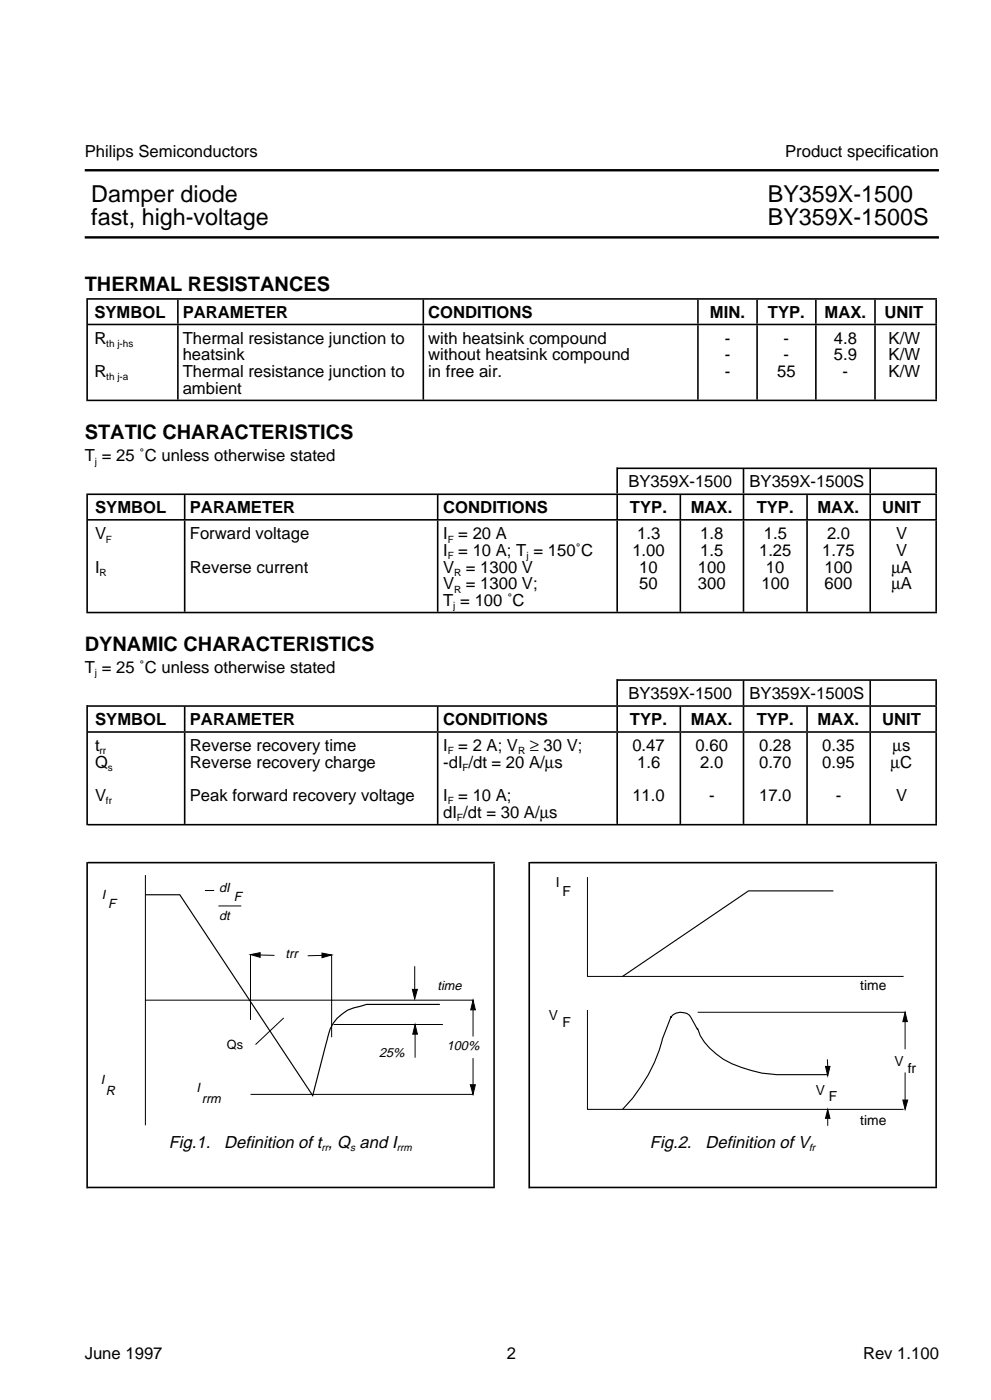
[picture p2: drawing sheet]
<svg xmlns="http://www.w3.org/2000/svg" width="210mm" height="297mm" viewBox="0 0 210 297" stroke-linecap="round" stroke-linejoin="round" font-family="sans-serif">
<g fill="none" stroke="#000" stroke-width=".21">
<path d="M30.8 185.4v53.1M43.4 188.7h2M46.3 192h4.8M124.4 185.9v21h67M30.8 212h69.6M53.1 202.3v13.8M55.1 202.4l3 .1M60.1 215.7l-6 5.7M68.2 202.5h-3M70.2 202.3v17.5M70.7 217.1h23.1M87.8 204.8v4.9"/>
<path d="M87.9 219.2v4.9M100.2 214v5.6M124.4 214v21.1h67M147.8 214.5h43.9M191.7 216.5v5.9M53.1 231.9h13M66.2 231.9h34M100.2 224.2v5.7M175.2 224.5l.1 1.5M175.3 237v1.6M191.7 227.3v5.8"/>
</g>
<path d="M53.1 202.3l2-.4v1zM68.2 202l2 .4-2 .6zM87.3 209.7h1.1l-.6 2zM87.9 217.1l.5 2.1h-1zM100.2 212l.5 2h-1zM191.7 214.5l.5 2h-1zM99.6 229.9h1.1l-.5 2zM174.8 226h1l-.5 2zM175.3 235.1l.5 1.9h-1zM191.2 233.1h1.1l-.6 2z" fill="#000" stroke="#000" stroke-width=".21"/>
<path d="M30.8 189.6h7.3l28.1 42.6 3-11.4a8.3 8.3 0 0 1 5.7-7.2l2.7-.7h15.6" fill="none" stroke="#000" stroke-width=".25"/>
<path d="M176.5 188.8h-18l-26.6 18.1M175.2 227.7h-10.8a27.2 27.2 0 0 1-11.2-3.2 14.6 14.6 0 0 1-4.9-5l-.5-1.5-.1 .1-1.3-2.5a2.53 2.53 0 0 0-4.2 0v-.2l-1.9 4.9a31.8 31.8 0 0 1-8.4 14.8" fill="none" stroke="#000" stroke-width=".24"/>
<g fill="none" stroke="#000" stroke-width=".34">
<path d="M18.6 68.8h179.9M18.6 63.3h179.9M18.6 84.9h179.9M130.9 99.2h67.6M18.6 110.2h179.9M18.6 104.7h179.9M18.6 129.8h179.9M18.6 155.1h179.9M18.6 149.6h179.9M130.9 144.1h67.6M18.6 174.8h179.9M18.6 182.8h86.2"/>
<path d="M112.3 182.8h86.2M18.6 251.6h86.2M112.3 251.6h86.2"/>
</g>
<path d="M104.5 217.3h.3M198.1 217.3h.4" fill="none" stroke="#000" stroke-width="68.5" stroke-linecap="butt"/>
<path d="M18.3 217.3h.3M111.9 217.3h.4" fill="none" stroke="#000" stroke-width="69.2" stroke-linecap="butt"/>
<g fill="none" stroke="#000" stroke-width="19.3" stroke-linecap="butt">
<path d="M38.9 120h.4M92.5 120h.4M130.6 120h.3M143.9 120h.4M157.3 120h.3M170.8 120h.3M184.1 120h.4M198.1 120h.4M38.9 164.9h.4M92.5 164.9h.4M130.6 164.9h.3M143.9 164.9h.4"/>
<path d="M157.3 164.9h.3M170.8 164.9h.3M184.1 164.9h.4M198.1 164.9h.4"/>
</g>
<g fill="none" stroke="#000" stroke-width="5.2" stroke-linecap="butt">
<path d="M157.3 102h.3M184.1 102h.4M198.1 102h.4M38.9 152.3h.4M92.5 152.3h.4M130.6 152.3h.3M143.9 152.3h.4M157.3 152.3h.3M157.3 146.8h.3M170.8 152.3h.3M184.1 152.3h.4M184.1 146.8h.4"/>
<path d="M198.1 152.3h.4M198.1 146.8h.4"/>
</g>
<path d="M18.3 162.2h.3" fill="none" stroke="#000" stroke-width="25.5" stroke-linecap="butt"/>
<path d="M130.6 101.8h.3M130.6 146.7h.3" fill="none" stroke="#000" stroke-width="5.5" stroke-linecap="butt"/>
<g fill="none" stroke="#000" stroke-width="5.1" stroke-linecap="butt">
<path d="M37.5 66.1h.3M89.5 66.1h.3M147.7 66.1h.3M160.2 66.1h.3M172.6 66.1h.4M185.2 66.1h.3M198.1 66.1h.4M38.9 107.5h.4M92.5 107.5h.4M130.6 107.5h.3M143.9 107.5h.4M157.3 107.5h.3"/>
<path d="M170.8 107.5h.3M184.1 107.5h.4M198.1 107.5h.4"/>
</g>
<path d="M18.3 117.3h.3" fill="none" stroke="#000" stroke-width="25.4" stroke-linecap="butt"/>
<path d="M37.5 76.8h.3M89.5 76.8h.3M147.7 76.8h.3M160.2 76.8h.3M172.6 76.8h.4M185.2 76.8h.3M198.1 76.8h.4" fill="none" stroke="#000" stroke-width="15.7" stroke-linecap="butt"/>
<path d="M18.3 74.1h.3" fill="none" stroke="#000" stroke-width="21.8" stroke-linecap="butt"/>
<path d="M17.9 36.1h181M17.9 50.3h181" fill="none" stroke="#000" stroke-width=".51"/>
<g font-size="4.9">
<text x="19.3" y="42.8">Damper diode</text>
<text x="19.3" y="47.7">fast, high-voltage</text>
<text x="162.6" y="47.7">BY359X-1500S</text>
<text x="162.6" y="42.8">BY359X-1500</text>
</g>
<g font-size="4.2">
<text x="17.9" y="61.7">THERMAL RESISTANCES</text>
<text x="17.9" y="93">STATIC CHARACTERISTICS</text>
<text x="17.9" y="137.9">DYNAMIC CHARACTERISTICS</text>
</g>
<g font-size="3.6">
<text x="35.7" y="243.2">Fig.1.</text>
<text x="47.5" y="243.2">Definition of t , Q and I</text>
<text x="137.7" y="243.2">Fig.2.</text>
<text x="149.4" y="243.2">Definition of V</text>
</g>
<g font-size="3.5">
<text x="17.9" y="33.3">Philips Semiconductors</text>
<text x="166.3" y="33.3">Product specification</text>
<text x="20" y="67.3">SYMBOL</text>
<text x="38.7" y="67.3">PARAMETER</text>
<text x="90.7" y="67.3">CONDITIONS</text>
<text x="150.4" y="67.3">MIN.</text>
<text x="162.6" y="67.3">TYP.</text>
<text x="174.7" y="67.3">MAX.</text>
<text x="187.4" y="67.3">UNIT</text>
<text x="20" y="72.8">R</text>
<text x="38.7" y="72.8">Thermal resistance junction to</text>
<text x="38.7" y="76.4">heatsink</text>
<text x="90.7" y="76.4">without heatsink compound</text>
<text x="90.7" y="72.8">with heatsink compound</text>
<text x="153.5" y="76.4">-</text>
<text x="153.5" y="72.8">-</text>
<text x="166" y="76.4">-</text>
<text x="166" y="72.8">-</text>
<text x="176.6" y="76.4">5.9</text>
<text x="176.6" y="72.8">4.8</text>
<text x="188.2" y="76.4">K/W</text>
<text x="188.2" y="72.8">K/W</text>
<text x="20" y="79.9">R</text>
<text x="38.7" y="79.9">Thermal resistance junction to</text>
<text x="38.7" y="83.4">ambient</text>
<text x="90.7" y="79.9">in free air.</text>
<text x="153.5" y="79.9">-</text>
<text x="164.6" y="79.9">55</text>
<text x="178.5" y="79.9">-</text>
<text x="188.2" y="79.9">K/W</text>
<text x="17.9" y="97.7">T = 25 ˚C unless otherwise stated</text>
<text x="133.1" y="103.2">BY359X-1500</text>
<text x="158.7" y="103.2">BY359X-1500S</text>
<text x="20.2" y="108.7">SYMBOL</text>
<text x="40.2" y="108.7">PARAMETER</text>
<text x="93.9" y="108.7">CONDITIONS</text>
<text x="133.4" y="108.7">TYP.</text>
<text x="146.3" y="108.7">MAX.</text>
<text x="160.3" y="108.7">TYP.</text>
<text x="173.1" y="108.7">MAX.</text>
<text x="186.9" y="108.7">UNIT</text>
<text x="20.2" y="114.2">V</text>
<text x="40.2" y="114.2">Forward voltage</text>
<text x="93.9" y="114.2">I = 20 A</text>
<text x="93.9" y="117.8">I = 10 A; T = 150˚C</text>
<text x="133.9" y="117.8">1.00</text>
<text x="135" y="114.2">1.3</text>
<text x="148.3" y="114.2">1.8</text>
<text x="148.3" y="117.8">1.5</text>
<text x="160.8" y="117.8">1.25</text>
<text x="161.8" y="114.2">1.5</text>
<text x="174.2" y="117.8">1.75</text>
<text x="175.2" y="114.2">2.0</text>
<text x="189.8" y="114.2">V</text>
<text x="189.8" y="117.8">V</text>
<text x="20.2" y="121.3">I</text>
<text x="40.2" y="121.3">Reverse current</text>
<text x="93.9" y="121.3">V = 1300 V</text>
<text x="93.9" y="124.8">V = 1300 V;</text>
<text x="135.4" y="121.3">10</text>
<text x="135.4" y="124.8">50</text>
<text x="147.8" y="121.3">100</text>
<text x="147.8" y="124.8">300</text>
<text x="161.3" y="124.8">100</text>
<text x="162.2" y="121.3">10</text>
<text x="174.7" y="121.3">100</text>
<text x="174.7" y="124.8">600</text>
<text x="188.8" y="121.3">µA</text>
<text x="188.8" y="124.8">µA</text>
<text x="93.9" y="128.4">T = 100 ˚C</text>
<text x="17.9" y="142.7">T = 25 ˚C unless otherwise stated</text>
<text x="133.1" y="148.2">BY359X-1500</text>
<text x="158.7" y="148.2">BY359X-1500S</text>
<text x="20.2" y="153.7">SYMBOL</text>
<text x="40.2" y="153.7">PARAMETER</text>
<text x="93.9" y="153.7">CONDITIONS</text>
<text x="133.4" y="153.7">TYP.</text>
<text x="146.3" y="153.7">MAX.</text>
<text x="160.3" y="153.7">TYP.</text>
<text x="173.1" y="153.7">MAX.</text>
<text x="186.9" y="153.7">UNIT</text>
<text x="20.2" y="159.2">t</text>
<text x="40.2" y="159.2">Reverse recovery time</text>
<text x="93.9" y="159.2">I = 2 A; V</text>
<text x="112.2" y="159.2">≥ 30 V;</text>
<text x="133.9" y="159.2">0.47</text>
<text x="147.3" y="159.2">0.60</text>
<text x="160.8" y="159.2">0.28</text>
<text x="174.2" y="159.2">0.35</text>
<text x="189.1" y="159.2">µs</text>
<text x="20.2" y="162.7">Q</text>
<text x="40.2" y="162.7">Reverse recovery charge</text>
<text x="93.9" y="162.7">-dI /dt = 20 A/µs</text>
<text x="135" y="162.7">1.6</text>
<text x="148.3" y="162.7">2.0</text>
<text x="160.8" y="162.7">0.70</text>
<text x="174.2" y="162.7">0.95</text>
<text x="188.6" y="162.7">µC</text>
<text x="20.2" y="169.8">V</text>
<text x="40.2" y="169.8">Peak forward recovery voltage</text>
<text x="93.9" y="173.3">dI /dt = 30 A/µs</text>
<text x="93.9" y="169.8">I = 10 A;</text>
<text x="133.9" y="169.8">11.0</text>
<text x="150.2" y="169.8">-</text>
<text x="160.8" y="169.8">17.0</text>
<text x="177" y="169.8">-</text>
<text x="189.8" y="169.8">V</text>
<text x="17.9" y="288.1">June 1997</text>
<text x="107.4" y="288.1">2</text>
<text x="182.8" y="288.1">Rev 1.100</text>
</g>
<g font-size="2.9">
<text x="117.7" y="188.1">I</text>
<text x="119.1" y="189.8">F</text>
<text x="182.2" y="209.8">time</text>
<text x="116.3" y="216.2">V</text>
<text x="119.1" y="217.6">F</text>
<text x="189.5" y="225.8">V</text>
<text x="192.3" y="227.3">fr</text>
<text x="172.8" y="232.1">V</text>
<text x="175.6" y="233.4">F</text>
<text x="182.2" y="238.3">time</text>
</g>
<g font-size="2.8">
<text x="21.5" y="190.5">I</text>
<text x="46.4" y="189">dI</text>
<text x="49.5" y="191">F</text>
<text x="22.9" y="192.4">F</text>
<text x="46.4" y="194.9">dt</text>
<text x="60.5" y="202.9">trr</text>
<text x="92.7" y="209.8">time</text>
<text x="80.3" y="224">25%</text>
<text x="94.6" y="222.6">100%</text>
<text x="21.4" y="229.8">I</text>
<text x="22.5" y="232">R</text>
<text x="41.6" y="231.5">I</text>
<text x="42.7" y="233.7">rrm</text>
</g>
<text font-size="2.7" x="48.1" y="222.2">Qs</text>
<g font-size="2.2">
<text x="68.1" y="243.9">rr</text>
<text x="74.2" y="243.9">s</text>
<text x="84.1" y="243.9">rrm</text>
<text x="171.4" y="243.9">fr</text>
</g>
<g font-size="2.1">
<text x="22.5" y="73.6">th j-hs</text>
<text x="22.5" y="80.6">th j-a</text>
<text x="20.1" y="98.5">j</text>
<text x="22.4" y="115">F</text>
<text x="94.8" y="115">F</text>
<text x="94.8" y="118.5">F</text>
<text x="111.5" y="118.5">j</text>
<text x="21.1" y="122">R</text>
<text x="96.2" y="122">R</text>
<text x="96.2" y="125.6">R</text>
<text x="96" y="129">j</text>
<text x="20.1" y="143.4">j</text>
<text x="21.1" y="159.9">rr</text>
<text x="94.8" y="159.9">F</text>
<text x="109.7" y="159.9">R</text>
<text x="22.9" y="163.4">s</text>
<text x="98" y="163.4">F</text>
<text x="22.4" y="170.4">fr</text>
<text x="94.8" y="170.4">F</text>
<text x="96.8" y="174">F</text>
</g>
</svg>
